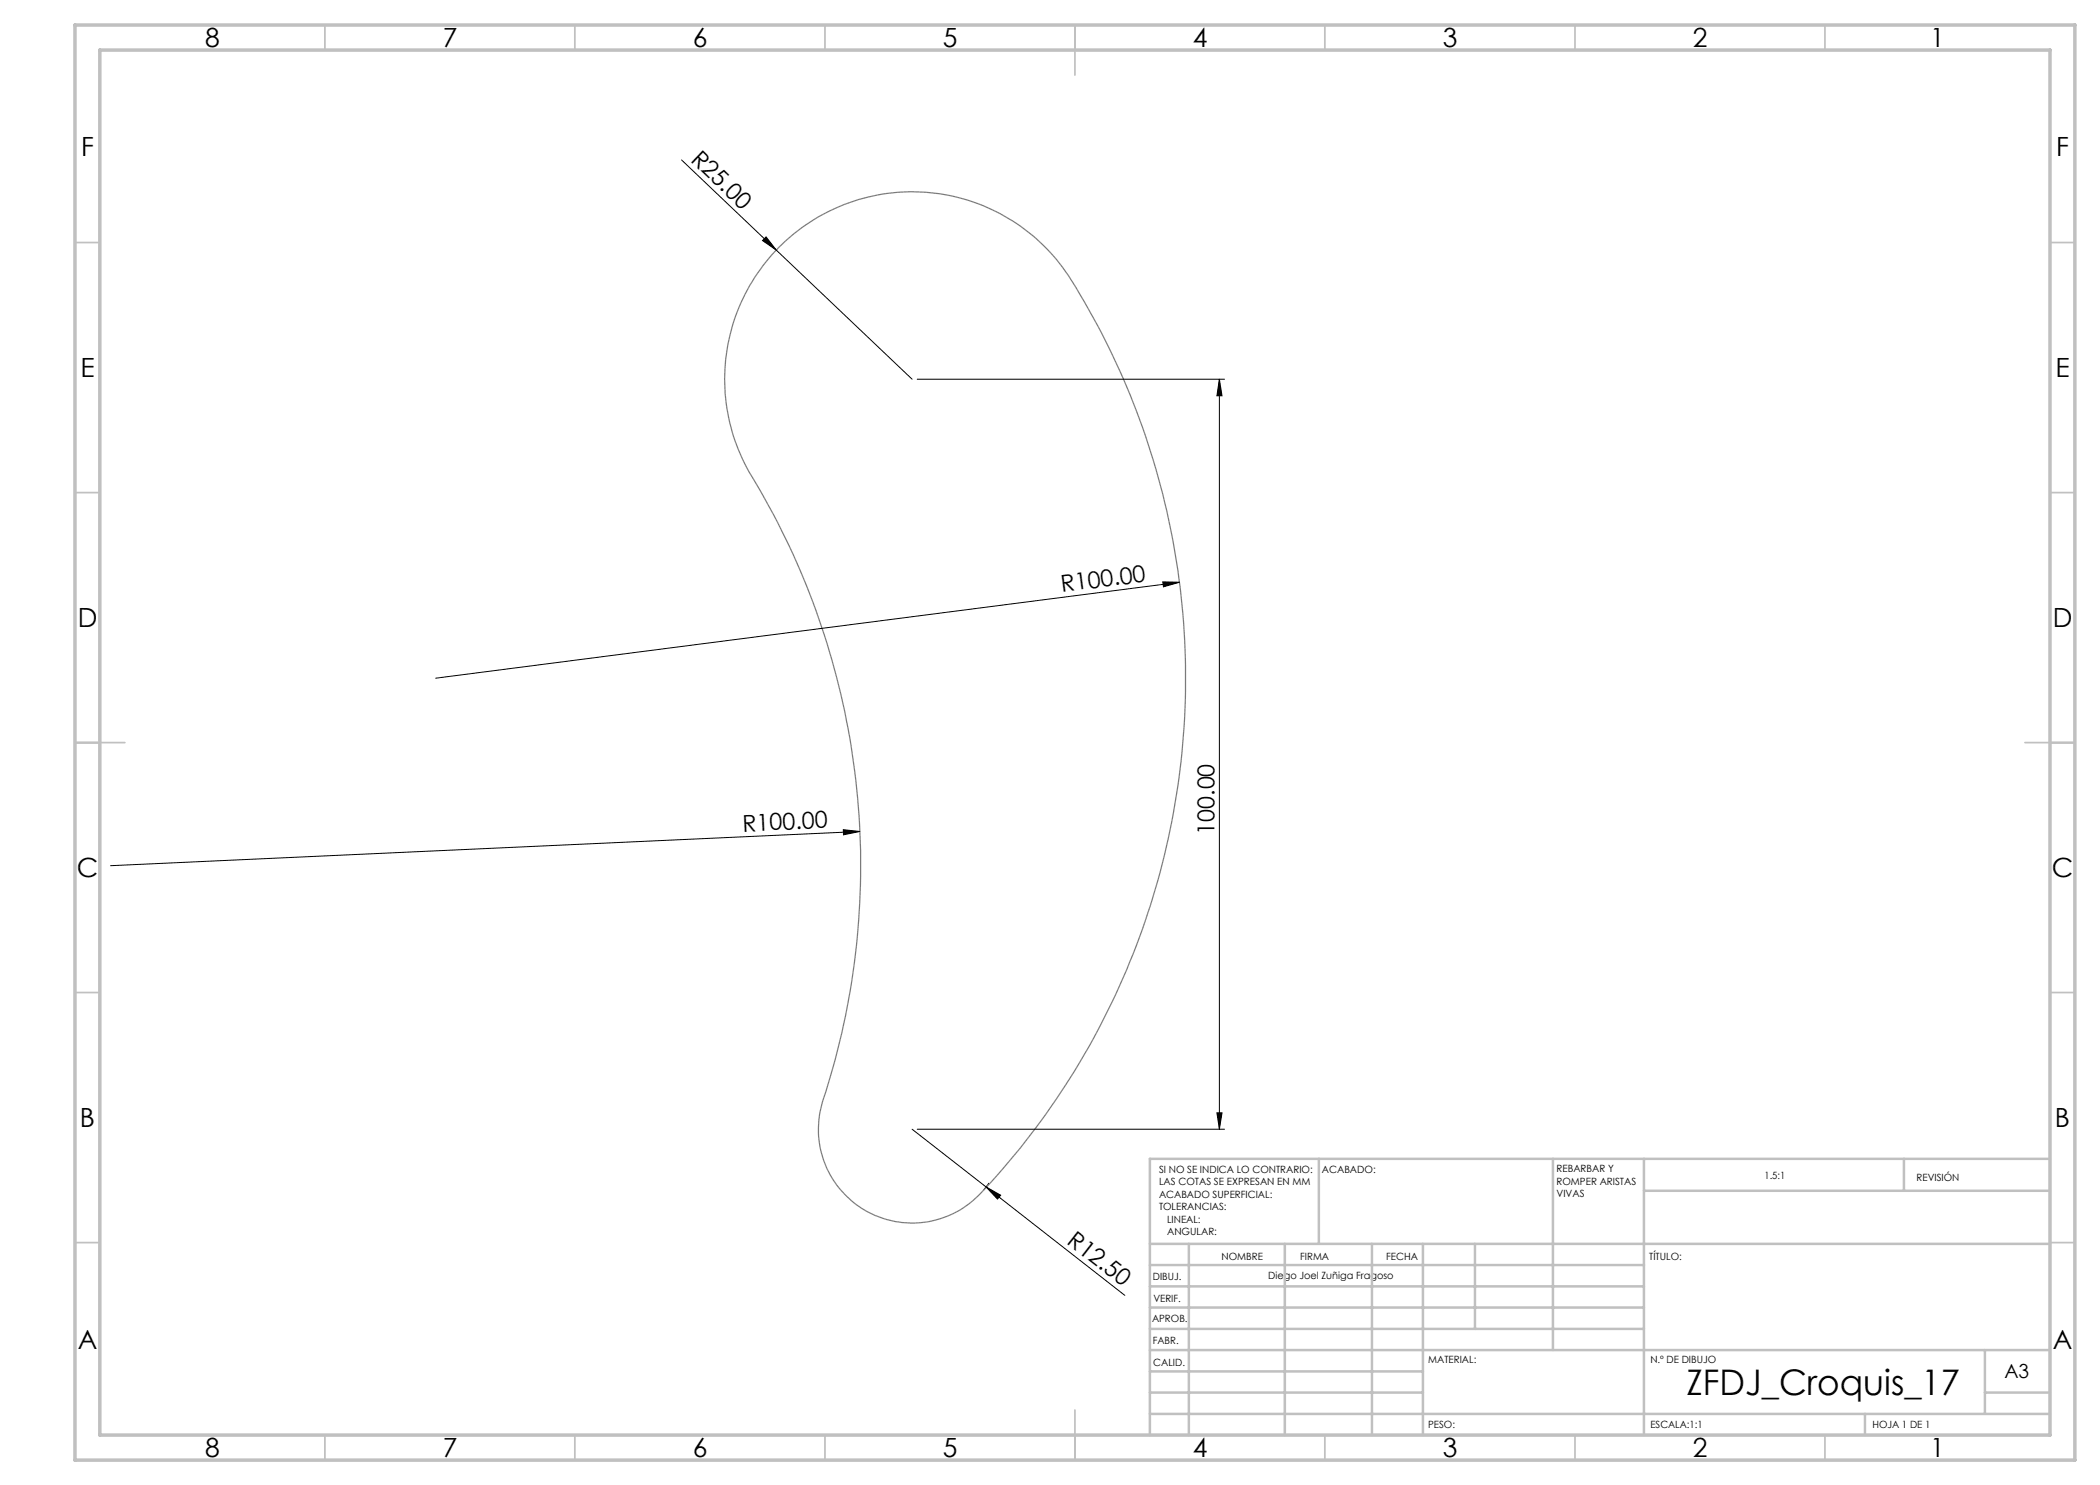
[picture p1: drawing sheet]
<svg xmlns="http://www.w3.org/2000/svg" width="420mm" height="297mm" viewBox="0 0 420 297" stroke-linecap="round" stroke-linejoin="round" font-family="sans-serif">
<g fill="none" stroke="#000" stroke-width=".2">
<path d="M136.3 32l46.1 43.8M153.2 47.4l2.1 2.6-2.8-1.9zM183.4 75.8h61.5M243.9 75.8l.5 3.4h-1zM243.9 75.8v150M232.6 116.4h3.3l-3.2 1zM235.9 116.4l-148.8 19.2M168.7 165.9l3.3 .4-3.3 .7zM172 166.3l-149.9 6.8M182.4 225.8l14.8 11.6M183.4 225.8h61.5M197.2 237.4l2.9 1.6-.6 .8z"/>
<path d="M197.2 237.4l27.8 21.7M197.8 236.6l-1.1 1.4M243.4 222.6h1l-.5 3.2z"/>
</g>
<path d="M155.9 49.4a37.6 37.6 0 0 1 59.2 8 149.8 149.8 0 0 1-20.4 182.6 18.8 18.8 0 0 1-22.7 1.5 18.8 18.8 0 0 1-7.4-21.5 150.2 150.2 0 0 0-15.2-126.4 37.6 37.6 0 0 1 6.5-44.2z" fill="none" stroke="#808080" stroke-width=".25"/>
<g fill="none" stroke="#c0c0c0" stroke-width=".35">
<path d="M65 5v5M115 5v5M165 5v5M215 5v10M265 5v5M315 5v5M365 5v5M15 48.5h5M410 48.5h5M15 98.5h5M410 98.5h5M15 148.5h10"/>
<path d="M405 148.5h10M15 198.5h5M410 198.5h5M15 248.5h5M410 248.5h5M65 287v5M115 287v5M165 287v5M215 282v10M265 287v5M315 287v5M365 287v5"/>
</g>
<g fill="none" stroke="#c0c0c0" stroke-width=".5">
<path d="M263.8 231.8v17M310.6 231.8v38.2M328.8 231.8v55.2M328.8 238.2h81.2M380.8 231.8v6.4M410 231.8h-180v55.2M230 248.8h180M230 257.3h98.8M230 253h98.8M237.8 248.8v38.2M257 248.8v38.2M274.4 248.8v38.2"/>
<path d="M284.6 248.8v38.2M295 248.8v17M230 265.8h98.8M230 261.5h98.8M230 278.5h54.6M230 274.3h54.6M230 270h180M397 278.5h13M397 270v12.8M230 282.8h180M373 282.8v4.2"/>
</g>
<path d="M15 5h400v287h-400zM20 10h390v277h-390z" fill="none" stroke="#c0c0c0" stroke-width=".7"/>
<g fill="#000">
<path d="M153.2 47.4l2.1 2.6-2.8-1.9zM232.6 116.4h3.3l-3.2 1zM168.7 165.9l3.3 .4-3.3 .7zM197.2 237.4l2.9 1.6-.6 .8z"/>
<path d="M243.9 75.8l.5 3.4h-1zM243.4 222.6h1l-.5 3.2z"/>
</g>
<text font-size="7.1" x="337.3" y="279">ZFDJ_Croquis_17</text>
<g font-size="5.3">
<text x="41" y="9.5">8</text>
<text x="88.5" y="9.5">7</text>
<text x="138.5" y="9.5">6</text>
<text x="188.5" y="9.5">5</text>
<text x="238.5" y="9.5">4</text>
<text x="288.5" y="9.5">3</text>
<text x="338.5" y="9.5">2</text>
<text x="386" y="9.5">1</text>
<text x="16.2" y="31.2">F</text>
<text x="411.2" y="31.2">F</text>
<text x="16.1" y="75.5">E</text>
<text x="411.1" y="75.5">E</text>
<text x="15.5" y="125.5">D</text>
<text x="410.5" y="125.5">D</text>
<text x="15.4" y="175.5">C</text>
<text x="410.4" y="175.5">C</text>
<text x="16" y="225.5">B</text>
<text x="411" y="225.5">B</text>
<text x="15.5" y="269.7">A</text>
<text x="410.5" y="269.7">A</text>
<text x="41" y="291.5">8</text>
<text x="88.5" y="291.5">7</text>
<text x="138.5" y="291.5">6</text>
<text x="188.5" y="291.5">5</text>
<text x="238.5" y="291.5">4</text>
<text x="288.5" y="291.5">3</text>
<text x="338.5" y="291.5">2</text>
<text x="386" y="291.5">1</text>
</g>
<g font-size="4.7">
<text x="137.9" y="32.1" transform="rotate(44 137.9 32.1)">R25.00</text>
<text x="212.4" y="118.4" transform="rotate(-7 212.4 118.4)">R100.00</text>
<text x="148.6" y="166.3" transform="rotate(-3 148.6 166.3)">R100.00</text>
<text x="242.9" y="166.9" transform="rotate(-90 242.9 166.9)">100.00</text>
<text x="213.2" y="248.6" transform="rotate(38 213.2 248.6)">R12.50</text>
</g>
<text font-size="3.9" x="400.9" y="275.5">A3</text>
<g font-size="2">
<text x="231.8" y="234.6">SI NO SE INDICA LO CONTRARIO:</text>
<text x="231.8" y="237.1">LAS COTAS SE EXPRESAN EN MM</text>
<text x="231.8" y="239.6">ACABADO SUPERFICIAL:</text>
<text x="264.4" y="234.6">ACABADO:</text>
<text x="311.3" y="234.5">REBARBAR Y</text>
<text x="311.3" y="237">ROMPER ARISTAS</text>
<text x="311.3" y="239.5">VIVAS</text>
<text x="352.9" y="235.8">1.5:1</text>
<text x="383.3" y="236.2">REVISIÓN</text>
<text x="231.8" y="242.1">TOLERANCIAS:</text>
<text x="233.4" y="244.6">LINEAL:</text>
<text x="233.4" y="247.1">ANGULAR:</text>
<text x="244.3" y="252">NOMBRE</text>
<text x="260" y="251.9">FIRMA</text>
<text x="277.2" y="251.9">FECHA</text>
<text x="329.9" y="251.9">TÍTULO:</text>
<text x="230.6" y="256.1">DIBUJ.</text>
<text x="253.7" y="255.9">Diego Joel Zuñiga Fragoso</text>
<text x="230.7" y="260.3">VERIF.</text>
<text x="230.4" y="264.4">APROB.</text>
<text x="230.5" y="268.8">FABR.</text>
<text x="230.7" y="273.1">CALID.</text>
<text x="285.6" y="272.5">MATERIAL:</text>
<text x="330.1" y="272.5">N.º DE DIBUJO</text>
<text x="285.6" y="285.5">PESO:</text>
<text x="330.1" y="285.6">ESCALA:1:1</text>
<text x="374.5" y="285.6">HOJA 1 DE 1</text>
</g>
</svg>
